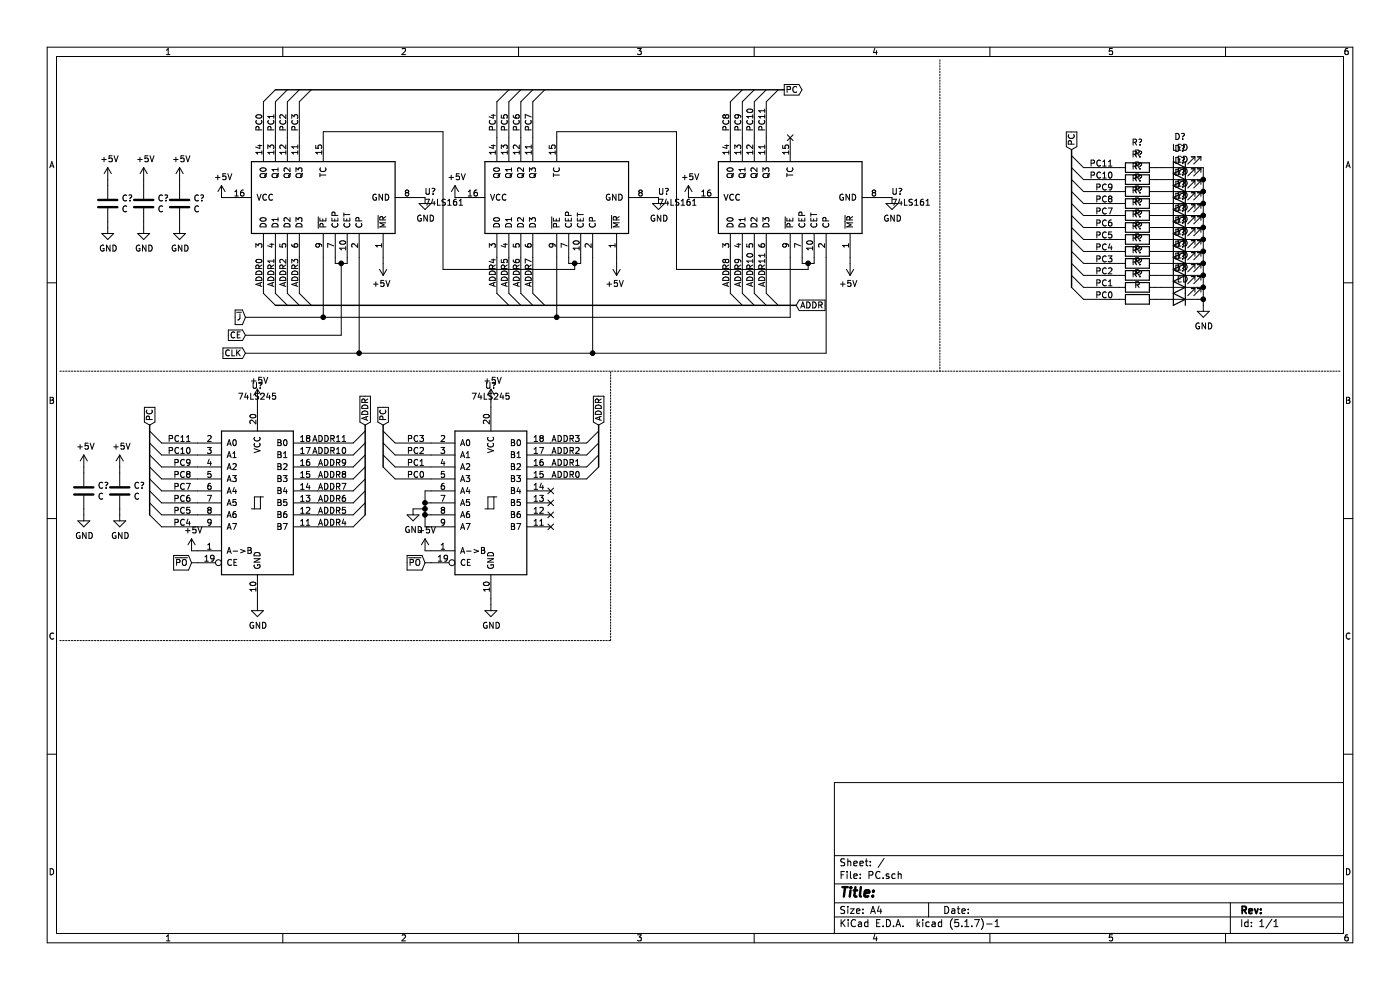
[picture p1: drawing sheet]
EESchema Schematic File Version 4
EELAYER 30 0
EELAYER END
$Descr A4 11693 8268
encoding utf-8
Sheet 1 1
Title ""
Date ""
Rev ""
Comp ""
Comment1 ""
Comment2 ""
Comment3 ""
Comment4 ""
$EndDescr
$Comp
L 74xx:74LS161 U?
U 1 1
P 2700 1650
F 0 "U?" V 2746 806 50  0000 R CNN
F 1 "74LS161" V 2655 806 50  0000 R CNN
F 2 "" H 2700 1650 50  0001 C CNN
F 3 "http://www.ti.com/lit/gpn/sn74LS161" H 2700 1650 50  0001 C CNN
	1    2700 1650
	0    -1   -1   0   
$EndComp
$Comp
L 74xx:74LS161 U?
U 1 1
P 4650 1650
F 0 "U?" V 4696 806 50  0000 R CNN
F 1 "74LS161" V 4605 806 50  0000 R CNN
F 2 "" H 4650 1650 50  0001 C CNN
F 3 "http://www.ti.com/lit/gpn/sn74LS161" H 4650 1650 50  0001 C CNN
	1    4650 1650
	0    -1   -1   0   
$EndComp
$Comp
L 74xx:74LS161 U?
U 1 1
P 6600 1650
F 0 "U?" V 6646 806 50  0000 R CNN
F 1 "74LS161" V 6555 806 50  0000 R CNN
F 2 "" H 6600 1650 50  0001 C CNN
F 3 "http://www.ti.com/lit/gpn/sn74LS161" H 6600 1650 50  0001 C CNN
	1    6600 1650
	0    -1   -1   0   
$EndComp
$Comp
L Device:C C?
U 1 1
P 900 1700
F 0 "C?" H 1015 1746 50  0000 L CNN
F 1 "C" H 1015 1655 50  0000 L CNN
F 2 "" H 938 1550 50  0001 C CNN
F 3 "~" H 900 1700 50  0001 C CNN
	1    900  1700
	1    0    0    -1  
$EndComp
$Comp
L power:+5V #PWR?
U 1 1
P 900 1500
F 0 "#PWR?" H 900 1350 50  0001 C CNN
F 1 "+5V" H 915 1673 50  0000 C CNN
F 2 "" H 900 1500 50  0001 C CNN
F 3 "" H 900 1500 50  0001 C CNN
	1    900  1500
	1    0    0    -1  
$EndComp
Wire Wire Line
	900  1500 900  1550
$Comp
L power:GND #PWR?
U 1 1
P 900 1900
F 0 "#PWR?" H 900 1650 50  0001 C CNN
F 1 "GND" H 905 1727 50  0000 C CNN
F 2 "" H 900 1900 50  0001 C CNN
F 3 "" H 900 1900 50  0001 C CNN
	1    900  1900
	1    0    0    -1  
$EndComp
Wire Wire Line
	900  1900 900  1850
$Comp
L Device:C C?
U 1 1
P 1200 1700
F 0 "C?" H 1315 1746 50  0000 L CNN
F 1 "C" H 1315 1655 50  0000 L CNN
F 2 "" H 1238 1550 50  0001 C CNN
F 3 "~" H 1200 1700 50  0001 C CNN
	1    1200 1700
	1    0    0    -1  
$EndComp
$Comp
L power:+5V #PWR?
U 1 1
P 1200 1500
F 0 "#PWR?" H 1200 1350 50  0001 C CNN
F 1 "+5V" H 1215 1673 50  0000 C CNN
F 2 "" H 1200 1500 50  0001 C CNN
F 3 "" H 1200 1500 50  0001 C CNN
	1    1200 1500
	1    0    0    -1  
$EndComp
Wire Wire Line
	1200 1500 1200 1550
$Comp
L power:GND #PWR?
U 1 1
P 1200 1900
F 0 "#PWR?" H 1200 1650 50  0001 C CNN
F 1 "GND" H 1205 1727 50  0000 C CNN
F 2 "" H 1200 1900 50  0001 C CNN
F 3 "" H 1200 1900 50  0001 C CNN
	1    1200 1900
	1    0    0    -1  
$EndComp
Wire Wire Line
	1200 1900 1200 1850
$Comp
L Device:C C?
U 1 1
P 1500 1700
F 0 "C?" H 1615 1746 50  0000 L CNN
F 1 "C" H 1615 1655 50  0000 L CNN
F 2 "" H 1538 1550 50  0001 C CNN
F 3 "~" H 1500 1700 50  0001 C CNN
	1    1500 1700
	1    0    0    -1  
$EndComp
$Comp
L power:+5V #PWR?
U 1 1
P 1500 1500
F 0 "#PWR?" H 1500 1350 50  0001 C CNN
F 1 "+5V" H 1515 1673 50  0000 C CNN
F 2 "" H 1500 1500 50  0001 C CNN
F 3 "" H 1500 1500 50  0001 C CNN
	1    1500 1500
	1    0    0    -1  
$EndComp
Wire Wire Line
	1500 1500 1500 1550
$Comp
L power:GND #PWR?
U 1 1
P 1500 1900
F 0 "#PWR?" H 1500 1650 50  0001 C CNN
F 1 "GND" H 1505 1727 50  0000 C CNN
F 2 "" H 1500 1900 50  0001 C CNN
F 3 "" H 1500 1900 50  0001 C CNN
	1    1500 1900
	1    0    0    -1  
$EndComp
Wire Wire Line
	1500 1900 1500 1850
$Comp
L power:+5V #PWR?
U 1 1
P 1850 1650
F 0 "#PWR?" H 1850 1500 50  0001 C CNN
F 1 "+5V" H 1865 1823 50  0000 C CNN
F 2 "" H 1850 1650 50  0001 C CNN
F 3 "" H 1850 1650 50  0001 C CNN
	1    1850 1650
	1    0    0    -1  
$EndComp
Wire Wire Line
	1850 1650 1900 1650
$Comp
L power:+5V #PWR?
U 1 1
P 3800 1650
F 0 "#PWR?" H 3800 1500 50  0001 C CNN
F 1 "+5V" H 3815 1823 50  0000 C CNN
F 2 "" H 3800 1650 50  0001 C CNN
F 3 "" H 3800 1650 50  0001 C CNN
	1    3800 1650
	1    0    0    -1  
$EndComp
$Comp
L power:+5V #PWR?
U 1 1
P 5750 1650
F 0 "#PWR?" H 5750 1500 50  0001 C CNN
F 1 "+5V" H 5765 1823 50  0000 C CNN
F 2 "" H 5750 1650 50  0001 C CNN
F 3 "" H 5750 1650 50  0001 C CNN
	1    5750 1650
	1    0    0    -1  
$EndComp
Wire Wire Line
	5800 1650 5750 1650
Wire Wire Line
	3850 1650 3800 1650
$Comp
L power:GND #PWR?
U 1 1
P 3550 1650
F 0 "#PWR?" H 3550 1400 50  0001 C CNN
F 1 "GND" H 3555 1477 50  0000 C CNN
F 2 "" H 3550 1650 50  0001 C CNN
F 3 "" H 3550 1650 50  0001 C CNN
	1    3550 1650
	1    0    0    -1  
$EndComp
Wire Wire Line
	3550 1650 3500 1650
$Comp
L power:GND #PWR?
U 1 1
P 5500 1650
F 0 "#PWR?" H 5500 1400 50  0001 C CNN
F 1 "GND" H 5505 1477 50  0000 C CNN
F 2 "" H 5500 1650 50  0001 C CNN
F 3 "" H 5500 1650 50  0001 C CNN
	1    5500 1650
	1    0    0    -1  
$EndComp
Wire Wire Line
	5500 1650 5450 1650
$Comp
L power:GND #PWR?
U 1 1
P 7450 1650
F 0 "#PWR?" H 7450 1400 50  0001 C CNN
F 1 "GND" H 7455 1477 50  0000 C CNN
F 2 "" H 7450 1650 50  0001 C CNN
F 3 "" H 7450 1650 50  0001 C CNN
	1    7450 1650
	1    0    0    -1  
$EndComp
Wire Wire Line
	7450 1650 7400 1650
$Comp
L power:+5V #PWR?
U 1 1
P 3200 2200
F 0 "#PWR?" H 3200 2050 50  0001 C CNN
F 1 "+5V" H 3215 2373 50  0000 C CNN
F 2 "" H 3200 2200 50  0001 C CNN
F 3 "" H 3200 2200 50  0001 C CNN
	1    3200 2200
	-1   0    0    1   
$EndComp
Wire Wire Line
	3200 2150 3200 2200
$Comp
L power:+5V #PWR?
U 1 1
P 5150 2200
F 0 "#PWR?" H 5150 2050 50  0001 C CNN
F 1 "+5V" H 5165 2373 50  0000 C CNN
F 2 "" H 5150 2200 50  0001 C CNN
F 3 "" H 5150 2200 50  0001 C CNN
	1    5150 2200
	-1   0    0    1   
$EndComp
Wire Wire Line
	5150 2200 5150 2150
$Comp
L power:+5V #PWR?
U 1 1
P 7100 2200
F 0 "#PWR?" H 7100 2050 50  0001 C CNN
F 1 "+5V" H 7115 2373 50  0000 C CNN
F 2 "" H 7100 2200 50  0001 C CNN
F 3 "" H 7100 2200 50  0001 C CNN
	1    7100 2200
	-1   0    0    1   
$EndComp
Wire Wire Line
	7100 2200 7100 2150
NoConn ~ 6600 1150
Wire Wire Line
	2700 1150 2700 1100
Wire Wire Line
	2700 1100 3700 1100
Wire Wire Line
	3700 1100 3700 2250
Wire Wire Line
	4750 2150 4750 2200
Wire Wire Line
	4750 2200 4800 2200
Wire Wire Line
	4850 2200 4850 2150
Wire Wire Line
	4800 2200 4800 2250
Wire Wire Line
	4800 2250 3700 2250
Connection ~ 4800 2200
Wire Wire Line
	4800 2200 4850 2200
Wire Wire Line
	4650 1150 4650 1100
Wire Wire Line
	4650 1100 5650 1100
Wire Wire Line
	5650 1100 5650 2250
Wire Wire Line
	5650 2250 6750 2250
Wire Wire Line
	6750 2250 6750 2200
Wire Wire Line
	6750 2200 6700 2200
Wire Wire Line
	6700 2200 6700 2150
Wire Wire Line
	6750 2200 6800 2200
Wire Wire Line
	6800 2200 6800 2150
Connection ~ 6750 2200
Text Label 2200 1100 1    50   ~ 0
PC0
Text Label 2300 1100 1    50   ~ 0
PC1
Text Label 2400 1100 1    50   ~ 0
PC2
Text Label 2500 1100 1    50   ~ 0
PC3
Text Label 4150 1100 1    50   ~ 0
PC4
Text Label 4250 1100 1    50   ~ 0
PC5
Text Label 4350 1100 1    50   ~ 0
PC6
Text Label 4450 1100 1    50   ~ 0
PC7
Text Label 6100 1100 1    50   ~ 0
PC8
Text Label 6200 1100 1    50   ~ 0
PC9
Text Label 6300 1100 1    50   ~ 0
PC10
Text Label 6400 1100 1    50   ~ 0
PC11
Wire Wire Line
	6400 850  6400 1150
Wire Wire Line
	6300 850  6300 1150
Wire Wire Line
	6200 850  6200 1150
Wire Wire Line
	6100 850  6100 1150
Wire Wire Line
	4450 850  4450 1150
Wire Wire Line
	4350 850  4350 1150
Wire Wire Line
	4250 850  4250 1150
Wire Wire Line
	4150 850  4150 1150
Wire Wire Line
	2500 850  2500 1150
Wire Wire Line
	2400 850  2400 1150
Wire Wire Line
	2300 850  2300 1150
Wire Wire Line
	2200 850  2200 1150
Entry Wire Line
	2300 750  2200 850 
Entry Wire Line
	2400 750  2300 850 
Entry Wire Line
	2500 750  2400 850 
Entry Wire Line
	2600 750  2500 850 
Entry Wire Line
	4250 750  4150 850 
Entry Wire Line
	4350 750  4250 850 
Entry Wire Line
	4450 750  4350 850 
Entry Wire Line
	4550 750  4450 850 
Entry Wire Line
	6200 750  6100 850 
Entry Wire Line
	6300 750  6200 850 
Entry Wire Line
	6400 750  6300 850 
Entry Wire Line
	6500 750  6400 850 
Text GLabel 6550 750  2    50   Output ~ 0
PC
Text Label 2200 2400 1    50   ~ 0
ADDR0
Text Label 2300 2400 1    50   ~ 0
ADDR1
Text Label 2400 2400 1    50   ~ 0
ADDR2
Text Label 2500 2400 1    50   ~ 0
ADDR3
Text Label 4150 2400 1    50   ~ 0
ADDR4
Text Label 4250 2400 1    50   ~ 0
ADDR5
Text Label 4350 2400 1    50   ~ 0
ADDR6
Text Label 4450 2400 1    50   ~ 0
ADDR7
Text Label 6100 2400 1    50   ~ 0
ADDR8
Text Label 6200 2400 1    50   ~ 0
ADDR9
Text Label 6300 2400 1    50   ~ 0
ADDR10
Text Label 6400 2400 1    50   ~ 0
ADDR11
Wire Wire Line
	2200 2150 2200 2450
Wire Wire Line
	2300 2150 2300 2450
Wire Wire Line
	2400 2150 2400 2450
Wire Wire Line
	2500 2150 2500 2450
Wire Wire Line
	4150 2150 4150 2450
Wire Wire Line
	4250 2150 4250 2450
Wire Wire Line
	4350 2150 4350 2450
Wire Wire Line
	4450 2150 4450 2450
Wire Wire Line
	6100 2150 6100 2450
Wire Wire Line
	6200 2150 6200 2450
Wire Wire Line
	6300 2150 6300 2450
Wire Wire Line
	6400 2150 6400 2450
Entry Wire Line
	2200 2450 2300 2550
Entry Wire Line
	2300 2450 2400 2550
Entry Wire Line
	2400 2450 2500 2550
Entry Wire Line
	2500 2450 2600 2550
Entry Wire Line
	4150 2450 4250 2550
Entry Wire Line
	4250 2450 4350 2550
Entry Wire Line
	4350 2450 4450 2550
Entry Wire Line
	4450 2450 4550 2550
Entry Wire Line
	6100 2450 6200 2550
Entry Wire Line
	6200 2450 6300 2550
Entry Wire Line
	6300 2450 6400 2550
Entry Wire Line
	6400 2450 6500 2550
Text GLabel 6650 2550 2    50   Input ~ 0
ADDR
Text GLabel 2050 2650 0    50   Input ~ 0
~J
Wire Wire Line
	2050 2650 2700 2650
Wire Wire Line
	2700 2650 2700 2150
Wire Wire Line
	2700 2650 4650 2650
Wire Wire Line
	4650 2650 4650 2150
Connection ~ 2700 2650
Wire Wire Line
	4650 2650 6600 2650
Wire Wire Line
	6600 2650 6600 2150
Connection ~ 4650 2650
Text GLabel 2050 2800 0    50   Input ~ 0
CE
Wire Wire Line
	2050 2800 2850 2800
Wire Wire Line
	2850 2800 2850 2200
Wire Wire Line
	2850 2200 2800 2200
Wire Wire Line
	2800 2200 2800 2150
Wire Wire Line
	2850 2200 2900 2200
Wire Wire Line
	2900 2200 2900 2150
Connection ~ 2850 2200
Text GLabel 2050 2950 0    50   Input ~ 0
CLK
Wire Wire Line
	2050 2950 3000 2950
Wire Wire Line
	3000 2950 3000 2150
Wire Wire Line
	3000 2950 4950 2950
Wire Wire Line
	4950 2950 4950 2150
Connection ~ 3000 2950
Wire Wire Line
	4950 2950 6900 2950
Wire Wire Line
	6900 2950 6900 2150
Connection ~ 4950 2950
Wire Notes Line
	7850 500  7850 3100
$Comp
L Device:C C?
U 1 1
P 700 4100
F 0 "C?" H 815 4146 50  0000 L CNN
F 1 "C" H 815 4055 50  0000 L CNN
F 2 "" H 738 3950 50  0001 C CNN
F 3 "~" H 700 4100 50  0001 C CNN
	1    700  4100
	1    0    0    -1  
$EndComp
$Comp
L power:+5V #PWR?
U 1 1
P 700 3900
F 0 "#PWR?" H 700 3750 50  0001 C CNN
F 1 "+5V" H 715 4073 50  0000 C CNN
F 2 "" H 700 3900 50  0001 C CNN
F 3 "" H 700 3900 50  0001 C CNN
	1    700  3900
	1    0    0    -1  
$EndComp
Wire Wire Line
	700  3900 700  3950
$Comp
L power:GND #PWR?
U 1 1
P 700 4300
F 0 "#PWR?" H 700 4050 50  0001 C CNN
F 1 "GND" H 705 4127 50  0000 C CNN
F 2 "" H 700 4300 50  0001 C CNN
F 3 "" H 700 4300 50  0001 C CNN
	1    700  4300
	1    0    0    -1  
$EndComp
Wire Wire Line
	700  4300 700  4250
$Comp
L Device:C C?
U 1 1
P 1000 4100
F 0 "C?" H 1115 4146 50  0000 L CNN
F 1 "C" H 1115 4055 50  0000 L CNN
F 2 "" H 1038 3950 50  0001 C CNN
F 3 "~" H 1000 4100 50  0001 C CNN
	1    1000 4100
	1    0    0    -1  
$EndComp
$Comp
L power:+5V #PWR?
U 1 1
P 1000 3900
F 0 "#PWR?" H 1000 3750 50  0001 C CNN
F 1 "+5V" H 1015 4073 50  0000 C CNN
F 2 "" H 1000 3900 50  0001 C CNN
F 3 "" H 1000 3900 50  0001 C CNN
	1    1000 3900
	1    0    0    -1  
$EndComp
Wire Wire Line
	1000 3900 1000 3950
$Comp
L power:GND #PWR?
U 1 1
P 1000 4300
F 0 "#PWR?" H 1000 4050 50  0001 C CNN
F 1 "GND" H 1005 4127 50  0000 C CNN
F 2 "" H 1000 4300 50  0001 C CNN
F 3 "" H 1000 4300 50  0001 C CNN
	1    1000 4300
	1    0    0    -1  
$EndComp
Wire Wire Line
	1000 4300 1000 4250
$Comp
L 74xx:74LS245 U?
U 1 1
P 2150 4200
F 0 "U?" H 2150 5181 50  0000 C CNN
F 1 "74LS245" H 2150 5090 50  0000 C CNN
F 2 "" H 2150 4200 50  0001 C CNN
F 3 "http://www.ti.com/lit/gpn/sn74LS245" H 2150 4200 50  0001 C CNN
	1    2150 4200
	1    0    0    -1  
$EndComp
Text Label 1600 4400 2    50   ~ 0
PC4
Text Label 1600 4300 2    50   ~ 0
PC5
Text Label 1600 4200 2    50   ~ 0
PC6
Text Label 1600 4100 2    50   ~ 0
PC7
Wire Wire Line
	1350 4100 1650 4100
Wire Wire Line
	1350 4200 1650 4200
Wire Wire Line
	1350 4300 1650 4300
Wire Wire Line
	1350 4400 1650 4400
Entry Wire Line
	1250 4300 1350 4400
Entry Wire Line
	1250 4200 1350 4300
Entry Wire Line
	1250 4100 1350 4200
Entry Wire Line
	1250 4000 1350 4100
Text GLabel 1250 3550 1    50   Input ~ 0
PC
Entry Wire Line
	1250 3600 1350 3700
Entry Wire Line
	1250 3700 1350 3800
Entry Wire Line
	1250 3800 1350 3900
Entry Wire Line
	1250 3900 1350 4000
Wire Wire Line
	1350 4000 1650 4000
Wire Wire Line
	1350 3900 1650 3900
Wire Wire Line
	1350 3800 1650 3800
Wire Wire Line
	1350 3700 1650 3700
Text Label 1600 3700 2    50   ~ 0
PC11
Text Label 1600 3800 2    50   ~ 0
PC10
Text Label 1600 3900 2    50   ~ 0
PC9
Text Label 1600 4000 2    50   ~ 0
PC8
Entry Wire Line
	3200 3600 3300 3700
Entry Wire Line
	3200 3700 3300 3800
Entry Wire Line
	3200 3800 3300 3900
Entry Wire Line
	3200 3900 3300 4000
Wire Wire Line
	3300 4000 3600 4000
Wire Wire Line
	3300 3900 3600 3900
Wire Wire Line
	3300 3800 3600 3800
Wire Wire Line
	3300 3700 3600 3700
Text Label 3550 3700 2    50   ~ 0
PC3
Text Label 3550 3800 2    50   ~ 0
PC2
Text Label 3550 3900 2    50   ~ 0
PC1
Text Label 3550 4000 2    50   ~ 0
PC0
$Comp
L 74xx:74LS245 U?
U 1 1
P 4100 4200
F 0 "U?" H 4100 5181 50  0000 C CNN
F 1 "74LS245" H 4100 5090 50  0000 C CNN
F 2 "" H 4100 4200 50  0001 C CNN
F 3 "http://www.ti.com/lit/gpn/sn74LS245" H 4100 4200 50  0001 C CNN
	1    4100 4200
	1    0    0    -1  
$EndComp
Wire Wire Line
	3600 4100 3550 4100
Wire Wire Line
	3550 4100 3550 4200
Wire Wire Line
	3550 4400 3600 4400
Wire Wire Line
	3600 4300 3550 4300
Connection ~ 3550 4300
Wire Wire Line
	3550 4300 3550 4400
Wire Wire Line
	3550 4200 3600 4200
Connection ~ 3550 4200
Wire Wire Line
	3550 4200 3550 4250
$Comp
L power:GND #PWR?
U 1 1
P 3450 4250
F 0 "#PWR?" H 3450 4000 50  0001 C CNN
F 1 "GND" H 3455 4077 50  0000 C CNN
F 2 "" H 3450 4250 50  0001 C CNN
F 3 "" H 3450 4250 50  0001 C CNN
	1    3450 4250
	1    0    0    -1  
$EndComp
Wire Wire Line
	3450 4250 3550 4250
Connection ~ 3550 4250
Wire Wire Line
	3550 4250 3550 4300
$Comp
L power:GND #PWR?
U 1 1
P 2150 5050
F 0 "#PWR?" H 2150 4800 50  0001 C CNN
F 1 "GND" H 2155 4877 50  0000 C CNN
F 2 "" H 2150 5050 50  0001 C CNN
F 3 "" H 2150 5050 50  0001 C CNN
	1    2150 5050
	1    0    0    -1  
$EndComp
Wire Wire Line
	2150 5050 2150 5000
$Comp
L power:GND #PWR?
U 1 1
P 4100 5050
F 0 "#PWR?" H 4100 4800 50  0001 C CNN
F 1 "GND" H 4105 4877 50  0000 C CNN
F 2 "" H 4100 5050 50  0001 C CNN
F 3 "" H 4100 5050 50  0001 C CNN
	1    4100 5050
	1    0    0    -1  
$EndComp
Wire Wire Line
	4100 5000 4100 5050
$Comp
L power:+5V #PWR?
U 1 1
P 2150 3350
F 0 "#PWR?" H 2150 3200 50  0001 C CNN
F 1 "+5V" H 2165 3523 50  0000 C CNN
F 2 "" H 2150 3350 50  0001 C CNN
F 3 "" H 2150 3350 50  0001 C CNN
	1    2150 3350
	1    0    0    -1  
$EndComp
Wire Wire Line
	2150 3350 2150 3400
$Comp
L power:+5V #PWR?
U 1 1
P 4100 3350
F 0 "#PWR?" H 4100 3200 50  0001 C CNN
F 1 "+5V" H 4115 3523 50  0000 C CNN
F 2 "" H 4100 3350 50  0001 C CNN
F 3 "" H 4100 3350 50  0001 C CNN
	1    4100 3350
	1    0    0    -1  
$EndComp
Wire Wire Line
	4100 3350 4100 3400
Text GLabel 3200 3550 1    50   Input ~ 0
PC
$Comp
L power:+5V #PWR?
U 1 1
P 1600 4600
F 0 "#PWR?" H 1600 4450 50  0001 C CNN
F 1 "+5V" H 1615 4773 50  0000 C CNN
F 2 "" H 1600 4600 50  0001 C CNN
F 3 "" H 1600 4600 50  0001 C CNN
	1    1600 4600
	1    0    0    -1  
$EndComp
Wire Wire Line
	1600 4600 1650 4600
$Comp
L power:+5V #PWR?
U 1 1
P 3550 4600
F 0 "#PWR?" H 3550 4450 50  0001 C CNN
F 1 "+5V" H 3565 4773 50  0000 C CNN
F 2 "" H 3550 4600 50  0001 C CNN
F 3 "" H 3550 4600 50  0001 C CNN
	1    3550 4600
	1    0    0    -1  
$EndComp
Wire Wire Line
	3550 4600 3600 4600
Text GLabel 1600 4700 0    50   Input ~ 0
~PO
Wire Wire Line
	1600 4700 1650 4700
Text GLabel 3550 4700 0    50   Input ~ 0
~PO
Wire Wire Line
	3550 4700 3600 4700
Text Label 2900 4000 2    50   ~ 0
ADDR8
Text Label 2900 3900 2    50   ~ 0
ADDR9
Text Label 2900 3800 2    50   ~ 0
ADDR10
Text Label 2900 3700 2    50   ~ 0
ADDR11
Wire Wire Line
	2650 4000 2950 4000
Wire Wire Line
	2650 3900 2950 3900
Wire Wire Line
	2650 3800 2950 3800
Wire Wire Line
	2650 3700 2950 3700
Entry Wire Line
	2950 4000 3050 3900
Entry Wire Line
	2950 3900 3050 3800
Entry Wire Line
	2950 3800 3050 3700
Entry Wire Line
	2950 3700 3050 3600
Text Label 2900 4400 2    50   ~ 0
ADDR4
Text Label 2900 4300 2    50   ~ 0
ADDR5
Text Label 2900 4200 2    50   ~ 0
ADDR6
Text Label 2900 4100 2    50   ~ 0
ADDR7
Wire Wire Line
	2650 4400 2950 4400
Wire Wire Line
	2650 4300 2950 4300
Wire Wire Line
	2650 4200 2950 4200
Wire Wire Line
	2650 4100 2950 4100
Entry Wire Line
	2950 4400 3050 4300
Entry Wire Line
	2950 4300 3050 4200
Entry Wire Line
	2950 4200 3050 4100
Entry Wire Line
	2950 4100 3050 4000
Text Label 4850 4000 2    50   ~ 0
ADDR0
Text Label 4850 3900 2    50   ~ 0
ADDR1
Text Label 4850 3800 2    50   ~ 0
ADDR2
Text Label 4850 3700 2    50   ~ 0
ADDR3
Wire Wire Line
	4600 4000 4900 4000
Wire Wire Line
	4600 3900 4900 3900
Wire Wire Line
	4600 3800 4900 3800
Wire Wire Line
	4600 3700 4900 3700
Entry Wire Line
	4900 4000 5000 3900
Entry Wire Line
	4900 3900 5000 3800
Entry Wire Line
	4900 3800 5000 3700
Entry Wire Line
	4900 3700 5000 3600
Text GLabel 5000 3550 1    50   Input ~ 0
ADDR
Text GLabel 3050 3550 1    50   Input ~ 0
ADDR
NoConn ~ 4600 4100
NoConn ~ 4600 4200
NoConn ~ 4600 4300
NoConn ~ 4600 4400
Text Label 9300 2100 2    50   ~ 0
PC4
Text Label 9300 2000 2    50   ~ 0
PC5
Text Label 9300 1900 2    50   ~ 0
PC6
Text Label 9300 1800 2    50   ~ 0
PC7
Wire Wire Line
	9050 1800 9350 1800
Wire Wire Line
	9050 1900 9350 1900
Wire Wire Line
	9050 2000 9350 2000
Wire Wire Line
	9050 2100 9350 2100
Entry Wire Line
	8950 2000 9050 2100
Entry Wire Line
	8950 1900 9050 2000
Entry Wire Line
	8950 1800 9050 1900
Entry Wire Line
	8950 1700 9050 1800
Text GLabel 8950 1250 1    50   Input ~ 0
PC
Entry Wire Line
	8950 1300 9050 1400
Entry Wire Line
	8950 1400 9050 1500
Entry Wire Line
	8950 1500 9050 1600
Entry Wire Line
	8950 1600 9050 1700
Wire Wire Line
	9050 1700 9350 1700
Wire Wire Line
	9050 1600 9350 1600
Wire Wire Line
	9050 1500 9350 1500
Wire Wire Line
	9050 1400 9350 1400
Text Label 9300 1400 2    50   ~ 0
PC11
Text Label 9300 1500 2    50   ~ 0
PC10
Text Label 9300 1600 2    50   ~ 0
PC9
Text Label 9300 1700 2    50   ~ 0
PC8
Entry Wire Line
	8950 2100 9050 2200
Entry Wire Line
	8950 2200 9050 2300
Entry Wire Line
	8950 2300 9050 2400
Entry Wire Line
	8950 2400 9050 2500
Wire Wire Line
	9050 2500 9350 2500
Wire Wire Line
	9050 2400 9350 2400
Wire Wire Line
	9050 2300 9350 2300
Wire Wire Line
	9050 2200 9350 2200
Text Label 9300 2200 2    50   ~ 0
PC3
Text Label 9300 2300 2    50   ~ 0
PC2
Text Label 9300 2400 2    50   ~ 0
PC1
Text Label 9300 2500 2    50   ~ 0
PC0
$Comp
L Device:R R?
U 1 1
P 9500 1400
F 0 "R?" V 9707 1400 50  0000 C CNN
F 1 "R" V 9616 1400 50  0000 C CNN
F 2 "" V 9430 1400 50  0001 C CNN
F 3 "~" H 9500 1400 50  0001 C CNN
	1    9500 1400
	0    -1   -1   0   
$EndComp
Wire Wire Line
	9650 1400 9700 1400
$Comp
L Device:LED D?
U 1 1
P 9850 1400
F 0 "D?" H 9843 1145 50  0000 C CNN
F 1 "LED" H 9843 1236 50  0000 C CNN
F 2 "" H 9850 1400 50  0001 C CNN
F 3 "~" H 9850 1400 50  0001 C CNN
	1    9850 1400
	-1   0    0    1   
$EndComp
$Comp
L Device:R R?
U 1 1
P 9500 1500
F 0 "R?" V 9707 1500 50  0000 C CNN
F 1 "R" V 9616 1500 50  0000 C CNN
F 2 "" V 9430 1500 50  0001 C CNN
F 3 "~" H 9500 1500 50  0001 C CNN
	1    9500 1500
	0    -1   -1   0   
$EndComp
Wire Wire Line
	9650 1500 9700 1500
$Comp
L Device:LED D?
U 1 1
P 9850 1500
F 0 "D?" H 9843 1245 50  0000 C CNN
F 1 "LED" H 9843 1336 50  0000 C CNN
F 2 "" H 9850 1500 50  0001 C CNN
F 3 "~" H 9850 1500 50  0001 C CNN
	1    9850 1500
	-1   0    0    1   
$EndComp
$Comp
L Device:R R?
U 1 1
P 9500 1600
F 0 "R?" V 9707 1600 50  0000 C CNN
F 1 "R" V 9616 1600 50  0000 C CNN
F 2 "" V 9430 1600 50  0001 C CNN
F 3 "~" H 9500 1600 50  0001 C CNN
	1    9500 1600
	0    -1   -1   0   
$EndComp
Wire Wire Line
	9650 1600 9700 1600
$Comp
L Device:LED D?
U 1 1
P 9850 1600
F 0 "D?" H 9843 1345 50  0000 C CNN
F 1 "LED" H 9843 1436 50  0000 C CNN
F 2 "" H 9850 1600 50  0001 C CNN
F 3 "~" H 9850 1600 50  0001 C CNN
	1    9850 1600
	-1   0    0    1   
$EndComp
$Comp
L Device:R R?
U 1 1
P 9500 1700
F 0 "R?" V 9707 1700 50  0000 C CNN
F 1 "R" V 9616 1700 50  0000 C CNN
F 2 "" V 9430 1700 50  0001 C CNN
F 3 "~" H 9500 1700 50  0001 C CNN
	1    9500 1700
	0    -1   -1   0   
$EndComp
Wire Wire Line
	9650 1700 9700 1700
$Comp
L Device:LED D?
U 1 1
P 9850 1700
F 0 "D?" H 9843 1445 50  0000 C CNN
F 1 "LED" H 9843 1536 50  0000 C CNN
F 2 "" H 9850 1700 50  0001 C CNN
F 3 "~" H 9850 1700 50  0001 C CNN
	1    9850 1700
	-1   0    0    1   
$EndComp
$Comp
L Device:R R?
U 1 1
P 9500 1800
F 0 "R?" V 9707 1800 50  0000 C CNN
F 1 "R" V 9616 1800 50  0000 C CNN
F 2 "" V 9430 1800 50  0001 C CNN
F 3 "~" H 9500 1800 50  0001 C CNN
	1    9500 1800
	0    -1   -1   0   
$EndComp
Wire Wire Line
	9650 1800 9700 1800
$Comp
L Device:LED D?
U 1 1
P 9850 1800
F 0 "D?" H 9843 1545 50  0000 C CNN
F 1 "LED" H 9843 1636 50  0000 C CNN
F 2 "" H 9850 1800 50  0001 C CNN
F 3 "~" H 9850 1800 50  0001 C CNN
	1    9850 1800
	-1   0    0    1   
$EndComp
$Comp
L Device:R R?
U 1 1
P 9500 1900
F 0 "R?" V 9707 1900 50  0000 C CNN
F 1 "R" V 9616 1900 50  0000 C CNN
F 2 "" V 9430 1900 50  0001 C CNN
F 3 "~" H 9500 1900 50  0001 C CNN
	1    9500 1900
	0    -1   -1   0   
$EndComp
Wire Wire Line
	9650 1900 9700 1900
$Comp
L Device:LED D?
U 1 1
P 9850 1900
F 0 "D?" H 9843 1645 50  0000 C CNN
F 1 "LED" H 9843 1736 50  0000 C CNN
F 2 "" H 9850 1900 50  0001 C CNN
F 3 "~" H 9850 1900 50  0001 C CNN
	1    9850 1900
	-1   0    0    1   
$EndComp
$Comp
L Device:R R?
U 1 1
P 9500 2000
F 0 "R?" V 9707 2000 50  0000 C CNN
F 1 "R" V 9616 2000 50  0000 C CNN
F 2 "" V 9430 2000 50  0001 C CNN
F 3 "~" H 9500 2000 50  0001 C CNN
	1    9500 2000
	0    -1   -1   0   
$EndComp
Wire Wire Line
	9650 2000 9700 2000
$Comp
L Device:LED D?
U 1 1
P 9850 2000
F 0 "D?" H 9843 1745 50  0000 C CNN
F 1 "LED" H 9843 1836 50  0000 C CNN
F 2 "" H 9850 2000 50  0001 C CNN
F 3 "~" H 9850 2000 50  0001 C CNN
	1    9850 2000
	-1   0    0    1   
$EndComp
$Comp
L Device:R R?
U 1 1
P 9500 2100
F 0 "R?" V 9707 2100 50  0000 C CNN
F 1 "R" V 9616 2100 50  0000 C CNN
F 2 "" V 9430 2100 50  0001 C CNN
F 3 "~" H 9500 2100 50  0001 C CNN
	1    9500 2100
	0    -1   -1   0   
$EndComp
Wire Wire Line
	9650 2100 9700 2100
$Comp
L Device:LED D?
U 1 1
P 9850 2100
F 0 "D?" H 9843 1845 50  0000 C CNN
F 1 "LED" H 9843 1936 50  0000 C CNN
F 2 "" H 9850 2100 50  0001 C CNN
F 3 "~" H 9850 2100 50  0001 C CNN
	1    9850 2100
	-1   0    0    1   
$EndComp
$Comp
L Device:R R?
U 1 1
P 9500 2200
F 0 "R?" V 9707 2200 50  0000 C CNN
F 1 "R" V 9616 2200 50  0000 C CNN
F 2 "" V 9430 2200 50  0001 C CNN
F 3 "~" H 9500 2200 50  0001 C CNN
	1    9500 2200
	0    -1   -1   0   
$EndComp
Wire Wire Line
	9650 2200 9700 2200
$Comp
L Device:LED D?
U 1 1
P 9850 2200
F 0 "D?" H 9843 1945 50  0000 C CNN
F 1 "LED" H 9843 2036 50  0000 C CNN
F 2 "" H 9850 2200 50  0001 C CNN
F 3 "~" H 9850 2200 50  0001 C CNN
	1    9850 2200
	-1   0    0    1   
$EndComp
$Comp
L Device:R R?
U 1 1
P 9500 2300
F 0 "R?" V 9707 2300 50  0000 C CNN
F 1 "R" V 9616 2300 50  0000 C CNN
F 2 "" V 9430 2300 50  0001 C CNN
F 3 "~" H 9500 2300 50  0001 C CNN
	1    9500 2300
	0    -1   -1   0   
$EndComp
Wire Wire Line
	9650 2300 9700 2300
$Comp
L Device:LED D?
U 1 1
P 9850 2300
F 0 "D?" H 9843 2045 50  0000 C CNN
F 1 "LED" H 9843 2136 50  0000 C CNN
F 2 "" H 9850 2300 50  0001 C CNN
F 3 "~" H 9850 2300 50  0001 C CNN
	1    9850 2300
	-1   0    0    1   
$EndComp
$Comp
L Device:R R?
U 1 1
P 9500 2400
F 0 "R?" V 9707 2400 50  0000 C CNN
F 1 "R" V 9616 2400 50  0000 C CNN
F 2 "" V 9430 2400 50  0001 C CNN
F 3 "~" H 9500 2400 50  0001 C CNN
	1    9500 2400
	0    -1   -1   0   
$EndComp
Wire Wire Line
	9650 2400 9700 2400
$Comp
L Device:LED D?
U 1 1
P 9850 2400
F 0 "D?" H 9843 2145 50  0000 C CNN
F 1 "LED" H 9843 2236 50  0000 C CNN
F 2 "" H 9850 2400 50  0001 C CNN
F 3 "~" H 9850 2400 50  0001 C CNN
	1    9850 2400
	-1   0    0    1   
$EndComp
$Comp
L Device:R R?
U 1 1
P 9500 2500
F 0 "R?" V 9707 2500 50  0000 C CNN
F 1 "R" V 9616 2500 50  0000 C CNN
F 2 "" V 9430 2500 50  0001 C CNN
F 3 "~" H 9500 2500 50  0001 C CNN
	1    9500 2500
	0    -1   -1   0   
$EndComp
Wire Wire Line
	9650 2500 9700 2500
$Comp
L Device:LED D?
U 1 1
P 9850 2500
F 0 "D?" H 9843 2245 50  0000 C CNN
F 1 "LED" H 9843 2336 50  0000 C CNN
F 2 "" H 9850 2500 50  0001 C CNN
F 3 "~" H 9850 2500 50  0001 C CNN
	1    9850 2500
	-1   0    0    1   
$EndComp
Wire Wire Line
	10000 1400 10050 1400
Wire Wire Line
	10050 1400 10050 1500
Wire Wire Line
	10050 2500 10000 2500
Connection ~ 10050 2500
Wire Wire Line
	10050 2500 10050 2550
Wire Wire Line
	10000 2400 10050 2400
Connection ~ 10050 2400
Wire Wire Line
	10050 2400 10050 2500
Wire Wire Line
	10050 2300 10000 2300
Connection ~ 10050 2300
Wire Wire Line
	10050 2300 10050 2400
Wire Wire Line
	10000 2200 10050 2200
Connection ~ 10050 2200
Wire Wire Line
	10050 2200 10050 2300
Wire Wire Line
	10050 2100 10000 2100
Connection ~ 10050 2100
Wire Wire Line
	10050 2100 10050 2200
Wire Wire Line
	10000 2000 10050 2000
Connection ~ 10050 2000
Wire Wire Line
	10050 2000 10050 2100
Wire Wire Line
	10050 1900 10000 1900
Connection ~ 10050 1900
Wire Wire Line
	10050 1900 10050 2000
Wire Wire Line
	10000 1800 10050 1800
Connection ~ 10050 1800
Wire Wire Line
	10050 1800 10050 1900
Wire Wire Line
	10050 1700 10000 1700
Connection ~ 10050 1700
Wire Wire Line
	10050 1700 10050 1800
Wire Wire Line
	10000 1600 10050 1600
Connection ~ 10050 1600
Wire Wire Line
	10050 1600 10050 1700
Wire Wire Line
	10050 1500 10000 1500
Connection ~ 10050 1500
Wire Wire Line
	10050 1500 10050 1600
$Comp
L power:GND #PWR?
U 1 1
P 10050 2550
F 0 "#PWR?" H 10050 2300 50  0001 C CNN
F 1 "GND" H 10055 2377 50  0000 C CNN
F 2 "" H 10050 2550 50  0001 C CNN
F 3 "" H 10050 2550 50  0001 C CNN
	1    10050 2550
	1    0    0    -1  
$EndComp
Wire Notes Line
	500  3100 11200 3100
Wire Notes Line
	500  5350 5100 5350
Wire Notes Line
	5100 5350 5100 3100
Wire Bus Line
	5000 3550 5000 3900
Wire Bus Line
	3200 3550 3200 3900
Wire Bus Line
	3050 3550 3050 4300
Wire Bus Line
	8950 1250 8950 2400
Wire Bus Line
	1250 3550 1250 4300
Wire Bus Line
	2300 750  6550 750 
Wire Bus Line
	2300 2550 6650 2550
$EndSCHEMATC
